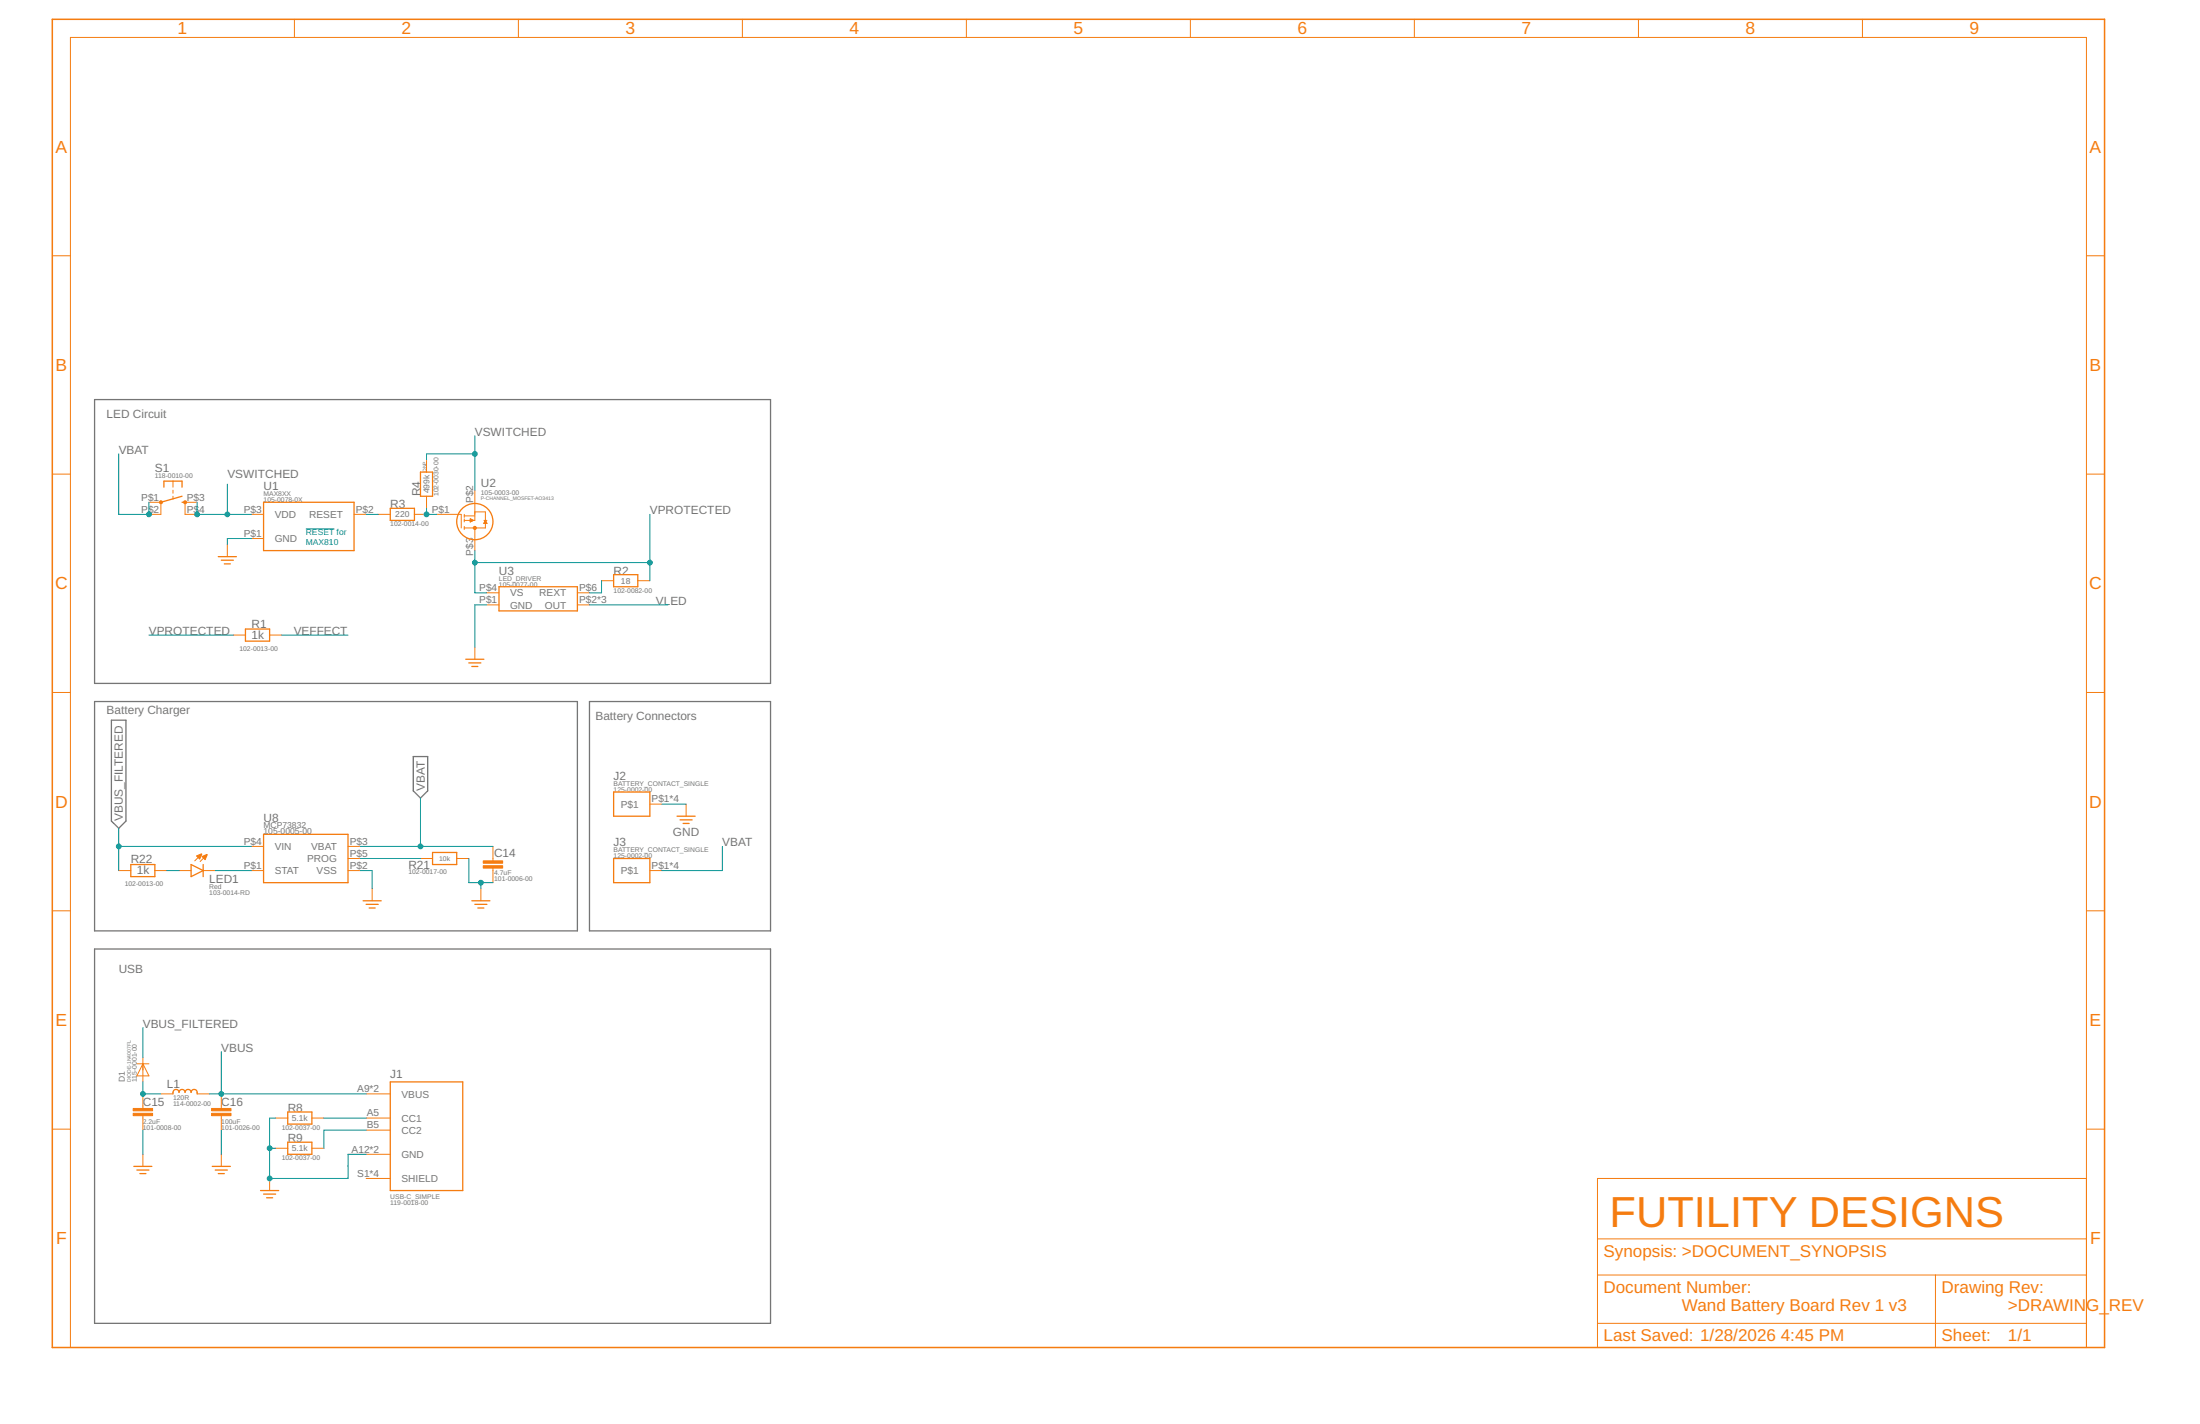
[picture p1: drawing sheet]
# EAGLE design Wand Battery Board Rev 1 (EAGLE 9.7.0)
Assembly variants: AA-Batteries

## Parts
C14  4.7uF  CAPACITOR-SMD-0402  [0402]
C15  2.2uF  CAPACITOR-SMD-0603  [0603]
C16  100uF  CAPACITOR-SMD-1210  [1210]
D1  DIODE-1N4007FL  [SOD-123FL]
J1  USB-C_SIMPLE  [GCT_USB4125-GF-A_REVA2]
J2  BATTERY_CONTACT_SINGLE  [BH-129A-5]
J3  BATTERY_CONTACT_SINGLE  [BH-129A-5]
L1  120R  INDUCTOR0603  [0603]
LED1  Red  LED-RA_0603  [IN-S63AS]
R1  1k  RESISTOR-SMD0402  [0402]
R2  18  RESISTOR-SMD0402  [0402]
R3  220  RESISTOR-SMD0402  [0402]
R4  499k  RESISTOR-SMD0402  [0402]
R8  5.1k  RESISTOR-SMD0402  [0402]
R9  5.1k  RESISTOR-SMD0402  [0402]
R21  10k  RESISTOR-SMD0402  [0402]
R22  1k  RESISTOR-SMD0402  [0402]
S1  BUTTON_MOM-6X6X4.3SMD  [6X6X4.3_SMD]
U1  MAX8XX  [SOT23]
U2  P-CHANNEL_MOSFET-AO3413  [SOT23]
U3  LED_DRIVER  [SOT26]
U8  MCP73832  [MCP73832]

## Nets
GND: C14.P$2 C15.P$2 C16.P$2 J1.A12(GND) J1.B12(GND) J2.P$1 J2.P$2 J2.P$3 J2.P$4 R8.P$2 R9.P$2 R21.P$2 U1.P$1(GND) U3.P$1(GND) U8.P$2(VSS)
N$1: J1.A5(CC1) R8.P$1
N$2: R2.P$1 U3.P$6(REXT)
N$3: R3.P$1 U1.P$2(RESET)
N$4: R3.P$2 R4.P$1 U2.P$1(G)
N$5: J1.B5(CC2) R9.P$1
N$10: C15.P$1 D1.P$2(ANODE) L1.P$1
N$16: LED1.P$1(C) U8.P$1(STAT)
N$18: LED1.P$2(A) R22.P$2
N$22: R21.P$1 U8.P$5(PROG)
VBAT: C14.P$1 J3.P$1 J3.P$2 J3.P$3 J3.P$4 S1.P$1(P) S1.P$2(P1) U8.P$3(VBAT)
VBUS: C16.P$1 J1.A9(VBUS) J1.B9(VBUS) L1.P$2
VBUS_FILTERED: D1.P$1(CATHODE) R22.P$1 U8.P$4(VIN)
VEFFECT: R1.P$2
VLED: U3.P$2(OUT) U3.P$3(OUT) U3.P$5(OUT)
VPROTECTED: R1.P$1 R2.P$2 U2.P$3(D) U3.P$4(VS)
VSWITCHED: R4.P$2 S1.P$3(S) S1.P$4(S1) U1.P$3(VDD) U2.P$2(S)
Unconnected: J1.S1(SHIELD) J1.S2(SHIELD) J1.S3(SHIELD) J1.S4(SHIELD)

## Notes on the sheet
- LED Circuit
- Battery Charger
- Battery Connectors
- USB
